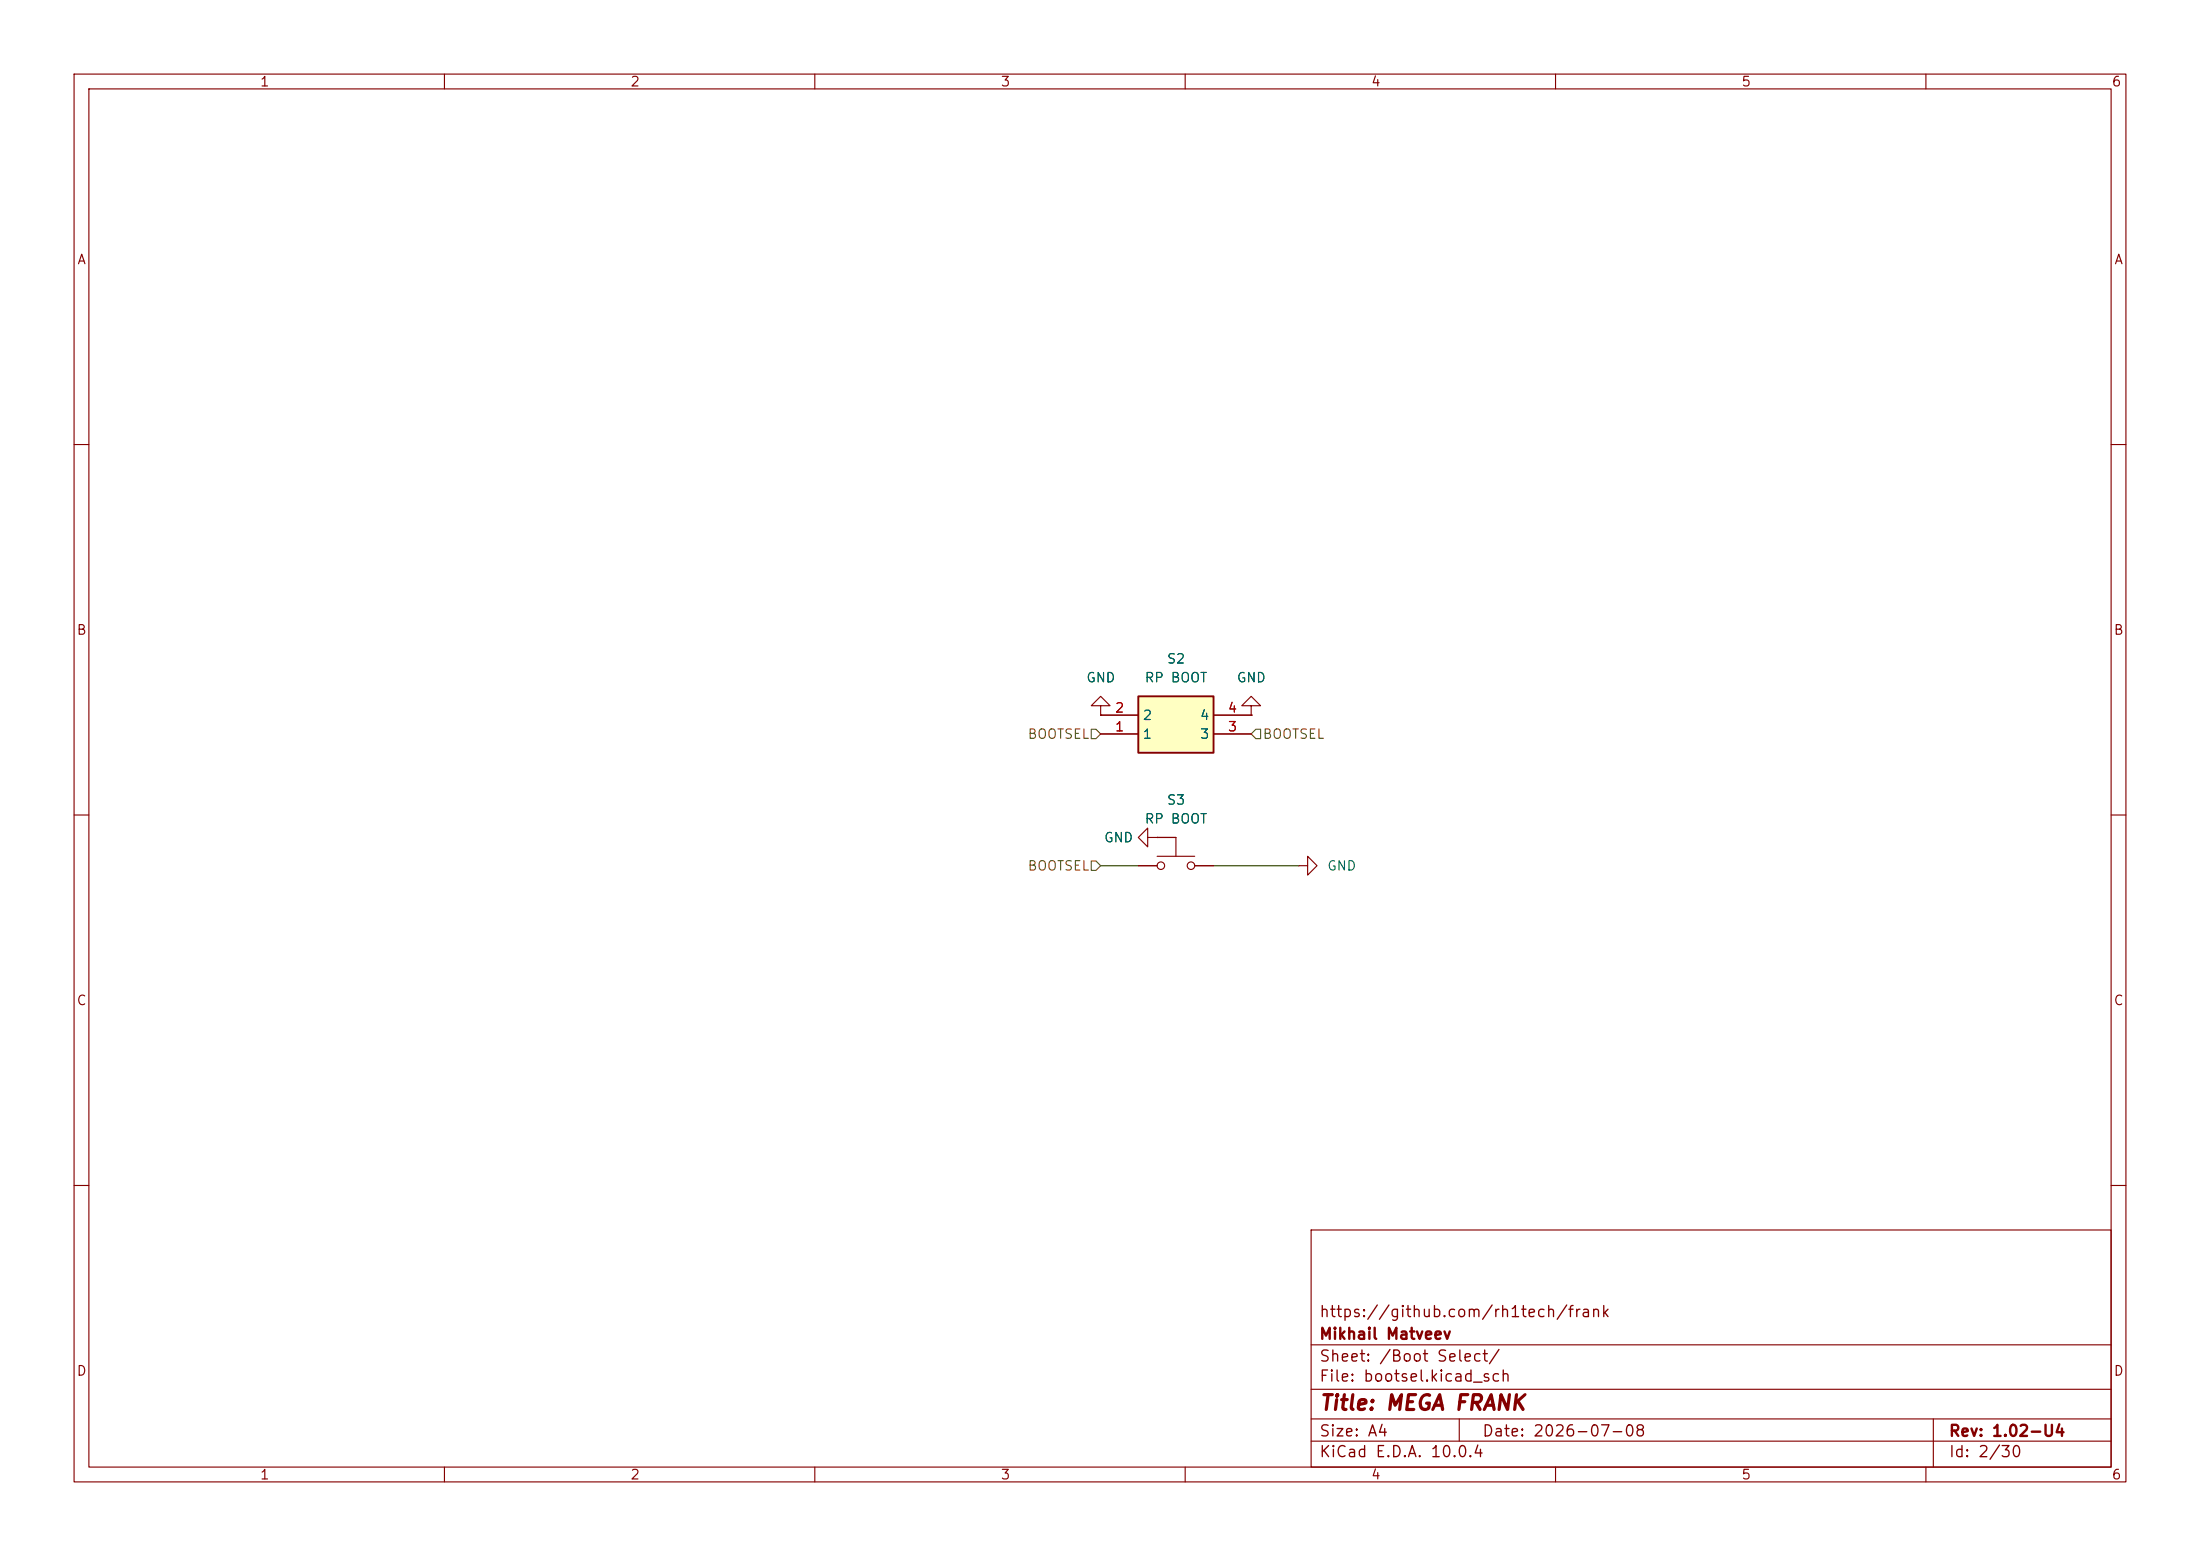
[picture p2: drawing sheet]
<svg xmlns="http://www.w3.org/2000/svg" width="297mm" height="210mm" viewBox="0 0 297 210" stroke-linecap="round" stroke-linejoin="round" font-family="sans-serif">
<g fill="none" stroke="#840000" stroke-width=".15">
<path d="M10 10h277v190h-277zM12 12h273v186h-273zM60 10v2M110 10v2M160 10v2M210 10v2M260 10v2M10 60h2M285 60h2M168.9 95.3h1.3l-1.3-1.3-1.3 1.3h1.3v1.2M168.9 96.5h.1M10 110h2"/>
<path d="M153.7 116.8h2.5M154.9 113v-1.2l-1.2 1.2 1.2 1.3v-1.3h1.3M156.2 113h.1M156.2 113h2.5v2.6M156.2 115.6h5.1M161.3 116.8h2.5M175.3 116.8h1.2v-1.2l1.3 1.2-1.3 1.3v-1.3M175.3 116.8h.1M285 110h2M10 160h2M177 166h108v32h-108zM285 160h2"/>
<path d="M60 198v2M110 198v2M160 198v2M177 194.5h108M177 191.5h108M177 187.5h108M177 181.5h108M197 191.5v3M210 198v2M260 198v2M261 191.5v6.5"/>
<circle cx="156.7" cy="116.8" r=".51"/>
<circle cx="160.8" cy="116.8" r=".51"/>
</g>
<path d="M153.7 94h10.1v7.6h-10.1z" fill="#ffffc2"/>
<path d="M153.7 94h10.1v7.6h-10.1z" fill="none" stroke="#840000" stroke-width=".25"/>
<path d="M148.6 95.3h1.3l-1.3-1.3-1.3 1.3h1.3v1.2M148.6 96.5h.1M148.6 99.1h5.1M148.6 96.5h5.1M163.8 99.1h5.1M163.8 96.5h5.1M168.9 96.5h.1M153.7 116.8h2.5M156.2 113h.1M156.2 113h2.5M161.3 116.8h2.5" fill="none" stroke="#840000" stroke-width=".15"/>
<path d="M147.3 98.4h.7l.6 .7-.6 .6h-.7zM169.5 98.4h.7v1.3h-.7l-.6-.6zM147.3 116.2h.7l.6 .6-.6 .7h-.7z" fill="none" stroke="#725600" stroke-width=".15"/>
<path d="M148.6 116.8h5.1M163.8 116.8h11.5" fill="none" stroke="#009600" stroke-width=".15"/>
<text font-size="2" fill="#840000" x="178" y="190.8">Title: MEGA FRANK</text>
<g font-size="1.5" fill="#840000">
<text x="178" y="178.2">https://github.com/rh1tech/frank</text>
<text x="178" y="184.2">Sheet: /Boot Select/</text>
<text x="178" y="181.2">Mikhail Matveev</text>
<text x="178" y="186.9">File: bootsel.kicad_sch</text>
<text x="178" y="197.1">KiCad E.D.A. 10.0.4</text>
<text x="178" y="194.3">Size: A4</text>
<text x="200" y="194.3">Date: 2026-07-08</text>
<text x="263" y="194.3">Rev: 1.02-U4</text>
<text x="263" y="197.1">Id: 2/30</text>
</g>
<g font-size="1.3" fill="#840000">
<text x="35" y="12">1</text>
<text x="85" y="12">2</text>
<text x="135" y="12">3</text>
<text x="185" y="12">4</text>
<text x="235" y="12">5</text>
<text x="285" y="12">6</text>
<text x="10.3" y="36">A</text>
<text x="285.3" y="36">A</text>
<text x="10.3" y="86">B</text>
<text x="285.3" y="86">B</text>
<text x="10.3" y="136">C</text>
<text x="285.3" y="136">C</text>
<text x="10.3" y="186">D</text>
<text x="285.3" y="186">D</text>
<text x="35" y="200">1</text>
<text x="85" y="200">2</text>
<text x="135" y="200">3</text>
<text x="185" y="200">4</text>
<text x="235" y="200">5</text>
<text x="285" y="200">6</text>
</g>
<g font-size="1.3" fill="#006464">
<text x="157.4" y="89.9">S2</text>
<text x="146.6" y="92.4">GND</text>
<text x="154.4" y="92.4">RP BOOT</text>
<text x="166.9" y="92.4">GND</text>
<text x="154.2" y="100">1</text>
<text x="154.2" y="97.5">2</text>
<text x="161.9" y="100">3</text>
<text x="161.9" y="97.5">4</text>
<text x="154.4" y="111.5">RP BOOT</text>
<text x="157.4" y="108.9">S3</text>
<text x="149" y="114">GND</text>
<text x="179.1" y="117.8">GND</text>
</g>
<g font-size="1.3" fill="#725600">
<text x="138.6" y="100">BOOTSEL</text>
<text x="170.4" y="100">BOOTSEL</text>
<text x="138.6" y="117.8">BOOTSEL</text>
</g>
<g font-size="1.3" fill="#a90000">
<text x="150.4" y="99">1</text>
<text x="150.4" y="96.5">2</text>
<text x="165.7" y="99">3</text>
<text x="165.7" y="96.5">4</text>
</g>
</svg>
